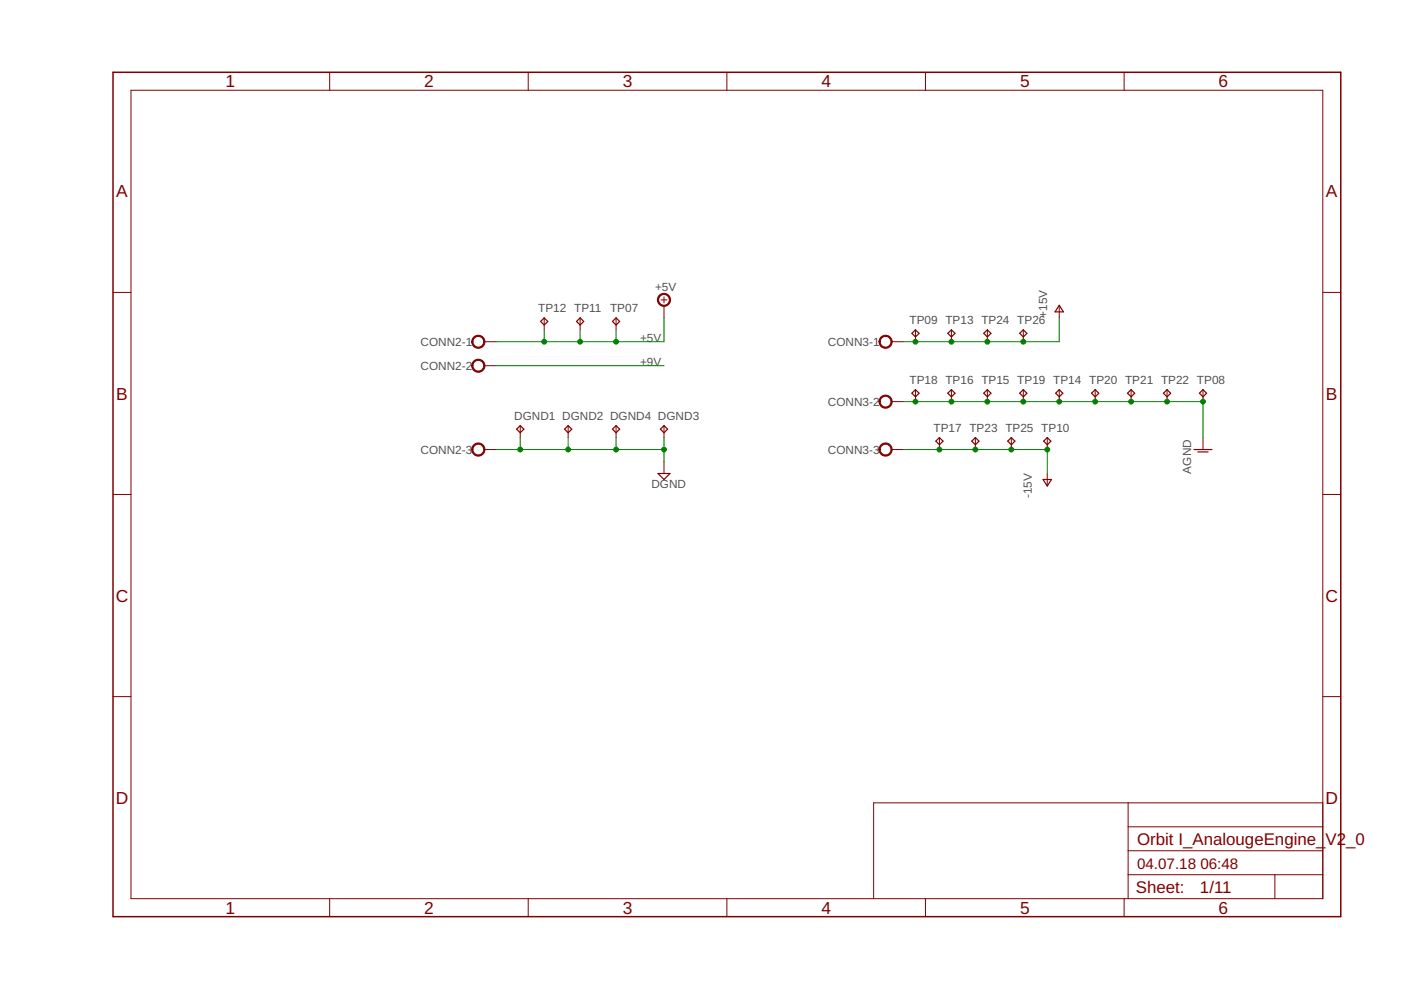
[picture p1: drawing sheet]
<svg xmlns="http://www.w3.org/2000/svg" width="297mm" height="210mm" viewBox="0 0 297 210" stroke-linecap="round" stroke-linejoin="round" font-family="sans-serif">
<g fill="none" stroke="#800000" stroke-width=".25">
<path d="M114.6 68.2l.8-.8 .7 .8-.7 .7zM122.2 68.2l.8-.8 .8 .8-.8 .7zM129.9 68.2l.7-.8 .8 .8-.8 .7zM193.3 70.7l.8-.8 .8 .8-.8 .7zM201 70.7l.7-.8 .8 .8-.8 .7zM208.6 70.7l.7-.8 .8 .8-.8 .7zM216.2 70.7l.8-.8 .7 .8-.7 .7zM224.6 64.7l.9 1.4h-1.8zM109.5 91l.8-.8 .8 .8-.8 .8zM119.7 91l.8-.8 .7 .8-.7 .8zM129.9 91l.7-.8 .8 .8-.8 .8zM140 91l.8-.8 .7 .8-.7 .8z"/>
<path d="M193.3 83.4l.8-.8 .8 .8-.8 .7zM198.4 93.5l.8-.7 .7 .7-.7 .8zM201 83.4l.7-.8 .8 .8-.8 .7zM206 93.5l.8-.7 .8 .7-.8 .8zM208.6 83.4l.7-.8 .8 .8-.8 .7zM213.7 93.5l.7-.7 .8 .7-.8 .8zM216.2 83.4l.8-.8 .7 .8-.7 .7zM221.3 93.5l.7-.7 .8 .7-.8 .8zM223.8 83.4l.8-.8 .7 .8-.7 .7zM231.4 83.4l.8-.8 .8 .8-.8 .7zM239.1 83.4l.7-.8 .8 .8-.8 .7zM246.7 83.4l.7-.8 .8 .8-.8 .7z"/>
<path d="M253.2 95.3h3.8M254 95.8h2.1M254.3 83.4l.8-.8 .7 .8-.7 .7zM139.5 100.4h2.5l-1.2 1.3zM221.1 101.7h1.8l-.9 1.4z"/>
</g>
<g fill="none" stroke="#800000" stroke-width=".21">
<path d="M27.8 19.1h252.7v171.4h-252.7zM69.9 15.3v3.8M112 15.3v3.8M154.1 15.3v3.8M196.2 15.3v3.8M238.3 15.3v3.8M24 62h3.8M102.7 72.5h2.5M102.7 77.5h2.5M115.4 67.4v2.5M123 67.4v2.5M130.6 67.4v2.5"/>
<path d="M140.1 63.6h1.3M140.8 62.9v1.3M140.8 64.9v2.5M189 72.5h2.6M194.1 69.9v2.6M201.7 69.9v2.6M209.3 69.9v2.6M217 69.9v2.6M224.6 64.9v2.5M280.5 62h3.8M102.7 95.3h2.5M110.3 90.2v2.6"/>
<path d="M120.5 90.2v2.6M130.6 90.2v2.6M140.8 90.2v2.6M140.8 97.9v2.5M189 95.3h2.6M189 85.2h2.6M194.1 82.6v2.6M199.2 92.8v2.5M201.7 82.6v2.6M206.8 92.8v2.5M209.3 82.6v2.6M214.4 92.8v2.5"/>
<path d="M217 82.6v2.6M222 92.8v2.5M224.6 82.6v2.6M232.2 82.6v2.6M239.8 82.6v2.6M247.4 82.6v2.6M255.1 82.6v2.6M255.1 92.8v2.5M24 104.8h3.8M222 100.4v2.5M280.5 104.8h3.8M24 147.7h3.8"/>
<path d="M280.5 147.7h3.8M239.2 170.2v20.3M239.2 175.3h41.3M280.5 170.2h-95.3v20.3M69.9 190.5v3.9M112 190.5v3.9M154.1 190.5v3.9M196.2 190.5v3.9M238.3 190.5v3.9M239.2 185.5h41.3M239.2 180.4h41.3M270.3 185.5v5"/>
</g>
<path d="M24 15.3h260.3v179.1h-260.3z" fill="none" stroke="#800000" stroke-width=".32"/>
<g fill="#800000" stroke="#800000" stroke-width=".21">
<path d="M139.8 62.6a1.4 1.4 0 0 1 2.2 .2 1.4 1.4 0 0 1-.8 2.1 1.4 1.4 0 0 1-1.8-1.3h.2a1.14 1.14 0 0 1 1.6-1.1 1.14 1.14 0 0 1 .3 1.9 1.14 1.14 0 0 1-1.8-.5l-.1-.3h-.2z" fill-rule="evenodd"/>
<path d="M100.4 71.5a1.4 1.4 0 0 1 2.2 .2 1.4 1.4 0 0 1-.8 2.1 1.4 1.4 0 0 1-1.8-1.3h.3a1.15 1.15 0 0 1 1.6-1.1 1.15 1.15 0 0 1 .3 1.9 1.15 1.15 0 0 1-1.9-.6v-.2h-.3z" fill-rule="evenodd"/>
<path d="M100.4 76.6a1.4 1.4 0 0 1 2.2 .2 1.4 1.4 0 0 1-.8 2.1 1.4 1.4 0 0 1-1.8-1.4h.3a1.15 1.15 0 0 1 1.6-1 1.15 1.15 0 0 1 .3 1.9 1.15 1.15 0 0 1-1.9-.6v-.3h-.3z" fill-rule="evenodd"/>
<path d="M100.4 94.4a1.4 1.4 0 0 1 2.2 .2 1.4 1.4 0 0 1-.8 2.1 1.4 1.4 0 0 1-1.8-1.4h.3a1.15 1.15 0 0 1 1.6-1 1.15 1.15 0 0 1 .3 1.9 1.15 1.15 0 0 1-1.9-.6v-.3h-.3z" fill-rule="evenodd"/>
<path d="M186.7 71.5a1.4 1.4 0 0 1 2.3 .2 1.4 1.4 0 0 1-.9 2.1 1.4 1.4 0 0 1-1.7-1.3h.2a1.15 1.15 0 0 1 1.6-1.1 1.15 1.15 0 0 1 .3 1.9 1.15 1.15 0 0 1-1.9-.6v-.2h-.2z" fill-rule="evenodd"/>
<path d="M186.7 84.2a1.4 1.4 0 0 1 2.3 .2 1.4 1.4 0 0 1-.9 2.1 1.4 1.4 0 0 1-1.7-1.3h.2a1.15 1.15 0 0 1 1.6-1.1 1.15 1.15 0 0 1 .3 1.9 1.15 1.15 0 0 1-1.9-.6v-.2h-.2z" fill-rule="evenodd"/>
<path d="M186.7 94.4a1.4 1.4 0 0 1 2.3 .2 1.4 1.4 0 0 1-.9 2.1 1.4 1.4 0 0 1-1.7-1.4h.2a1.15 1.15 0 0 1 1.6-1 1.15 1.15 0 0 1 .3 1.9 1.15 1.15 0 0 1-1.9-.6v-.3h-.2z" fill-rule="evenodd"/>
</g>
<g fill="none" stroke="#008000" stroke-width=".21">
<path d="M105.2 77.5h35.6M115.4 69.9v2.6M123 69.9v2.6M130.6 69.9v2.6M140.8 67.4v5.1h-35.6M224.6 67.4v5.1h-33M105.2 95.3h35.6M110.3 92.8v2.5M120.5 92.8v2.5M130.6 92.8v2.5M140.8 92.8v5.1M191.6 85.2h63.5v7.6"/>
<path d="M191.6 95.3h30.4v5.1"/>
</g>
<g fill="#008000" stroke="#008000" stroke-width=".21">
<circle cx="194.1" cy="72.5" r=".51"/>
<circle cx="201.7" cy="72.5" r=".51"/>
<circle cx="209.3" cy="72.5" r=".51"/>
<circle cx="217" cy="72.5" r=".51"/>
<circle cx="130.6" cy="72.5" r=".51"/>
<circle cx="115.4" cy="72.5" r=".51"/>
<circle cx="123" cy="72.5" r=".51"/>
<circle cx="255.1" cy="85.2" r=".51"/>
<circle cx="224.6" cy="85.2" r=".51"/>
<circle cx="209.3" cy="85.2" r=".51"/>
<circle cx="201.7" cy="85.2" r=".51"/>
<circle cx="194.1" cy="85.2" r=".51"/>
<circle cx="217" cy="85.2" r=".51"/>
<circle cx="232.2" cy="85.2" r=".51"/>
<circle cx="239.8" cy="85.2" r=".51"/>
<circle cx="247.4" cy="85.2" r=".51"/>
<circle cx="222" cy="95.3" r=".51"/>
<circle cx="199.2" cy="95.3" r=".51"/>
<circle cx="206.8" cy="95.3" r=".51"/>
<circle cx="214.4" cy="95.3" r=".51"/>
<circle cx="140.8" cy="95.3" r=".51"/>
<circle cx="130.6" cy="95.3" r=".51"/>
<circle cx="120.5" cy="95.3" r=".51"/>
<circle cx="110.3" cy="95.3" r=".51"/>
</g>
<g font-size="3.7" fill="#800000">
<text x="47.8" y="18.5">1</text>
<text x="89.9" y="18.5">2</text>
<text x="132" y="18.5">3</text>
<text x="174.2" y="18.5">4</text>
<text x="216.3" y="18.5">5</text>
<text x="258.4" y="18.5">6</text>
<text x="24.6" y="41.9">A</text>
<text x="281.1" y="41.9">A</text>
<text x="24.6" y="84.7">B</text>
<text x="281.1" y="84.7">B</text>
<text x="24.5" y="127.6">C</text>
<text x="281" y="127.6">C</text>
<text x="24.5" y="170.4">D</text>
<text x="281" y="170.4">D</text>
<text x="47.8" y="193.7">1</text>
<text x="89.9" y="193.7">2</text>
<text x="132" y="193.7">3</text>
<text x="174.2" y="193.7">4</text>
<text x="216.3" y="193.7">5</text>
<text x="258.4" y="193.7">6</text>
</g>
<g font-size="3.6" fill="#800000">
<text x="241.1" y="179.1">Orbit I_AnalougeEngine_</text>
<text x="281.1" y="179.1">V2_0</text>
<text x="240.8" y="189.4">Sheet:</text>
<text x="254.4" y="189.3">1/11</text>
</g>
<g font-size="3.2" fill="#800000">
<text x="241.1" y="184.2">04.07.18</text>
<text x="254.5" y="184.2">06:48</text>
</g>
<g font-size="2.5" fill="#505050">
<text x="138.9" y="61.7">+5V</text>
<text x="114.1" y="66.1">TP12 TP11</text>
<text x="129.4" y="66.1">TP07</text>
<text x="192.8" y="68.7">TP09 TP13 TP24 TP26</text>
<text x="222" y="67.4" transform="rotate(-90 222 67.4)">+15V</text>
<text x="89.2" y="73.4">CONN2-1</text>
<text x="135.7" y="72.5">+5V</text>
<text x="135.7" y="77.5">+9V</text>
<text x="175.5" y="73.4">CONN3-1</text>
<text x="89.2" y="78.4">CONN2-2</text>
<text x="192.8" y="81.4">TP18 TP16 TP15 TP19 TP14 TP20 TP21 TP22 TP08</text>
<text x="109" y="89">DGND1 DGND2 DGND4 DGND3</text>
<text x="175.5" y="86">CONN3-2</text>
<text x="197.9" y="91.5">TP17 TP23 TP25 TP10</text>
<text x="89.2" y="96.2">CONN2-3</text>
<text x="175.5" y="96.2">CONN3-3</text>
<text x="252.5" y="100.4" transform="rotate(-90 252.5 100.4)">AGND</text>
<text x="138.1" y="103.6">DGND</text>
<text x="218.7" y="105.7" transform="rotate(-90 218.7 105.7)">-15V</text>
</g>
</svg>
